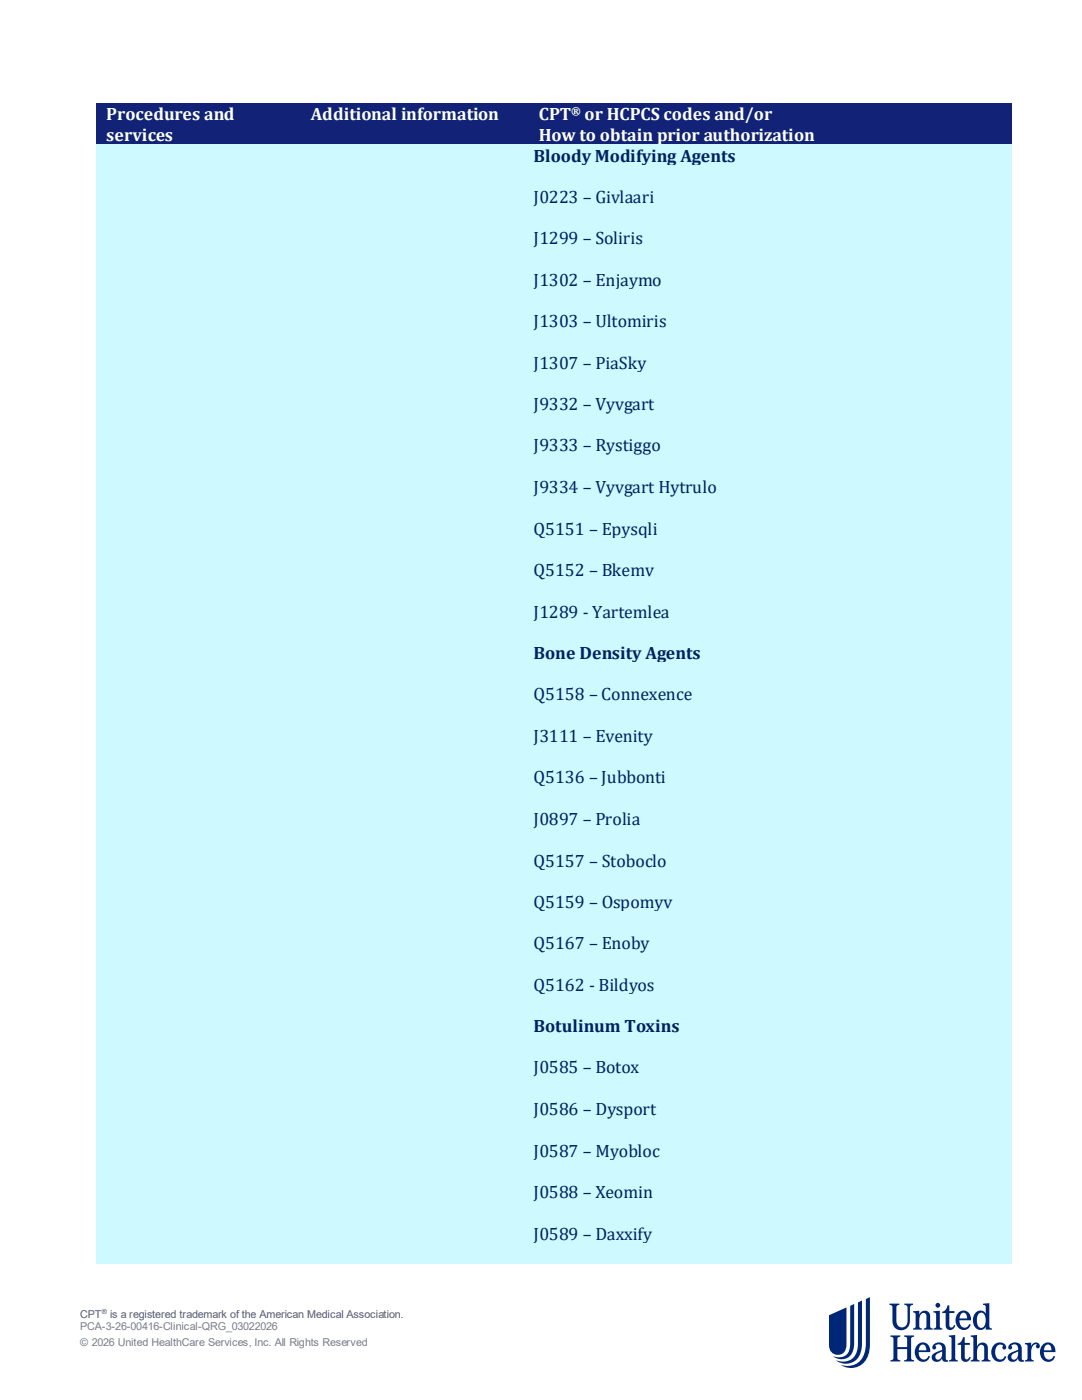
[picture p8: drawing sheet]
<svg xmlns="http://www.w3.org/2000/svg" width="216mm" height="279mm" viewBox="0 0 216 279" stroke-linecap="round" stroke-linejoin="round" font-family="sans-serif">
<g fill="#002677">
<path d="M177.5 260.2h2v.2a.49 .49 0 0 0-.6 .5v2.6a1.13 1.13 0 0 0 1.1 1.4 1.13 1.13 0 0 0 1.1-1.3v-2.6a.56 .56 0 0 0-.6-.6v-.2h1.7v.2a.56 .56 0 0 0-.6 .6v2.6a1.74 1.74 0 0 1-1.8 1.9 1.74 1.74 0 0 1-1.7-1.8v-2.8a.49 .49 0 0 0-.6-.5z"/>
<path d="M177.7 266.5h2v.3a.49 .49 0 0 0-.6 .4v1.6h1.9v-1.6a.48 .48 0 0 0-.6-.4v-.3h2v.3a.49 .49 0 0 0-.6 .4v3.8a.49 .49 0 0 0 .6 .5v.2h-2v-.2a.48 .48 0 0 0 .6-.5v-1.8h-1.9v1.8a.49 .49 0 0 0 .6 .5v.2h-2v-.2a.49 .49 0 0 0 .6-.5v-3.8a.49 .49 0 0 0-.6-.4z"/>
<path d="M182.2 261.7l1.2-.1v.8a1.1 1.1 0 0 1 1.2-.8 1.1 1.1 0 0 1 1 1v2.1a.42 .42 0 0 0 .5 .4v.3h-1.8v-.3a.42 .42 0 0 0 .6-.4v-2a.63 .63 0 0 0-.6-.7 .63 .63 0 0 0-.7 .6l-.2 .8v1.3l.2 .4h.3v.3h-1.7v-.3a.42 .42 0 0 0 .5-.4v-2.3l-.2-.4-.3-.1z"/>
<path d="M189.1 260.5h.3v1.2h1v.3h-1v2.4l.2 .5a.52 .52 0 0 0 .8-.5l.2 .1a.97 .97 0 0 1-.9 .9 .97 .97 0 0 1-1-.9v-2.5h-.7v-.2a1.31 1.31 0 0 0 1.1-1.3z"/>
<path d="M186.2 261.7l1.3-.1v3.1a.42 .42 0 0 0 .5 .4v.3h-1.7v-.3a.42 .42 0 0 0 .5-.4l-.1-2.6-.5-.2z"/>
<path d="M204.5 268l1.3-.1v.8a.85 .85 0 0 1 .9-.8 .85 .85 0 0 1 .7 1 .39 .39 0 0 1-.6 .1 .39 .39 0 0 1 .1-.6 .82 .82 0 0 0-1.1 .9v1.7l.1 .4 .4 .1v.2h-1.8v-.2l.3-.1 .2-.4v-2.3l-.1-.4h-.4z"/>
<path d="M192.1 266.9h.4v1.1h1v.4h-1v2.4l.2 .4a.52 .52 0 0 0 .7-.4l.3 .1a.97 .97 0 0 1-1 .9 .97 .97 0 0 1-.9-.9v-2.5h-.7v-.3a1.31 1.31 0 0 0 1-1.2z"/>
<path d="M198.3 268.5a1.4 1.4 0 0 1 1.3-.6 1.4 1.4 0 0 1 1.2 1 .4 .4 0 0 1-.6 .4 .4 .4 0 0 1 0-.7 .93 .93 0 0 0-1.1-.2 .93 .93 0 0 0-.5 .9 1.34 1.34 0 0 0 1.3 2l.6-.7 .3 .1a1.52 1.52 0 0 1-1.6 1.1 1.52 1.52 0 0 1-1.4-1.5 2.22 2.22 0 0 1 .5-1.8z"/>
<path d="M189.3 266.5l1.3-.1v4.6l.2 .4 .3 .1v.2h-1.8v-.2l.4-.1 .2-.4v-3.8l-.2-.4h-.4z"/>
<path d="M193.7 266.5l1.3-.1v2.4a1.1 1.1 0 0 1 1.1-.9 1.1 1.1 0 0 1 1 1.1v2l.2 .4 .3 .1v.2h-1.7v-.2l.3-.1 .2-.4v-1.9a.64 .64 0 0 0-.6-.7 .64 .64 0 0 0-.7 .5l-.1 .9v1.2l.1 .4 .4 .1v.2h-1.8v-.2l.3-.1 .2-.4v-3.8l-.2-.4h-.3z"/>
<path d="M165.4 262.5v6a1.76 1.76 0 0 0 1.9 1.9 1.76 1.76 0 0 0 1.6-2.1v-7.4zM169.6 260.6l.8-.4v7.8a2.74 2.74 0 0 1-2.5 3.3l-.7-.1-1-.5a2.41 2.41 0 0 0 2.5-.3 2.41 2.41 0 0 0 .9-2.3zM171.2 259.9l.8-.3v8.5a3.6 3.6 0 0 1-2.6 4l-1.5-.1-1.1-.5a3.1 3.1 0 0 0 4.3-2.6zM172.8 259.3l.8-.4v9.3a4.2 4.2 0 0 1-3.1 4.7h-1.6l-1.2-.5a3.6 3.6 0 0 0 5-3.4z"/>
<path d="M191.7 262.3a.6 .6 0 0 1 1.1 0l.2 .8h-1.5zM191.1 262.1a1.94 1.94 0 0 0-.3 2.2 1.94 1.94 0 0 0 2 1.1 1.44 1.44 0 0 0 .9-1.1h-.3a.96 .96 0 0 1-1.1 .7 .96 .96 0 0 1-.8-1l-.1-.5h2.4a1.52 1.52 0 0 0-.8-1.8 1.52 1.52 0 0 0-1.9 .4z"/>
<path d="M195.3 262.2a.83 .83 0 0 1 .9-.1 .83 .83 0 0 1 .4 .9 1.5 1.5 0 0 1-.8 2 1.52 1.52 0 0 1-.8-2zM196.1 260.2v.2l.5 .2 .1 1.6a1.29 1.29 0 0 0-1.3-.6 1.29 1.29 0 0 0-1.1 .9 1.98 1.98 0 0 0 1.4 2.9 1.04 1.04 0 0 0 1-.6v.6h1.2v-.3a.42 .42 0 0 1-.5-.4v-4.6z"/>
<path d="M208.6 268.6a.6 .6 0 0 1 1 0l.2 .9h-1.5zM207.9 268.5a1.94 1.94 0 0 0-.3 2.2 1.94 1.94 0 0 0 2 1 1.44 1.44 0 0 0 .9-1l-.3-.1a.97 .97 0 0 1-1 .7 .97 .97 0 0 1-.9-1v-.5h2.3a1.52 1.52 0 0 0-.8-1.7 1.52 1.52 0 0 0-1.9 .4z"/>
<path d="M202 270.3l1.2-.6a1.32 1.32 0 0 1-.9 1.7 .59 .59 0 0 1-.5-.5 .59 .59 0 0 1 .2-.6zM201.4 268.3a.59 .59 0 0 0 0 1 .4 .4 0 0 0 .5-.2 .4 .4 0 0 0-.1-.5 .81 .81 0 0 1 1-.2 .81 .81 0 0 1 .4 1 2.96 2.96 0 0 0-2.1 1.2 1.05 1.05 0 0 0 .8 1.2 1.05 1.05 0 0 0 1.2-.7 .77 .77 0 0 0 1.2 .6v-.2l-.2-.1-.2-.3v-1.9a1.4 1.4 0 0 0-1-1.3 1.4 1.4 0 0 0-1.5 .4z"/>
<path d="M186.8 270.3l1.2-.6a1.33 1.33 0 0 1-.8 1.7 .59 .59 0 0 1-.6-.5 .59 .59 0 0 1 .2-.6zM186.3 268.3a.59 .59 0 0 0-.1 1 .4 .4 0 0 0 .6-.2 .4 .4 0 0 0-.2-.5 .81 .81 0 0 1 1-.2 .81 .81 0 0 1 .4 1 2.99 2.99 0 0 0-2 1.2 1.05 1.05 0 0 0 .7 1.2 1.05 1.05 0 0 0 1.3-.7 .78 .78 0 0 0 1.2 .6v-.2l-.3-.1-.2-.3v-1.9a1.39 1.39 0 0 0-.9-1.3 1.39 1.39 0 0 0-1.5 .4z"/>
<path d="M183.6 268.6a.6 .6 0 0 1 1 0l.2 .9h-1.5zM183 268.5a1.94 1.94 0 0 0-.3 2.2 1.94 1.94 0 0 0 1.9 1 1.45 1.45 0 0 0 1-1l-.3-.1a.97 .97 0 0 1-1.1 .7 .97 .97 0 0 1-.8-1l-.1-.5h2.3a1.52 1.52 0 0 0-.8-1.7 1.52 1.52 0 0 0-1.8 .4z"/>
<circle cx="187.1" cy="260.5" r=".48"/>
</g>
<g fill="#122377">
<path d="M19.2 20.6h41.5v8.2h-41.5z" fill-rule="evenodd"/>
<path d="M19.9 20.6h40.1v4h-40.1z" fill-rule="evenodd"/>
<path d="M19.9 24.6h40.1v4.2h-40.1z" fill-rule="evenodd"/>
<path d="M60.7 20.6h44.5v8.2h-44.5z" fill-rule="evenodd"/>
<path d="M61.5 20.6h43v4h-43z" fill-rule="evenodd"/>
<path d="M105.2 20.6h96.6v8.2h-96.6z" fill-rule="evenodd"/>
<path d="M106 20.6h95v4h-95z" fill-rule="evenodd"/>
<path d="M106 24.6h95v4.2h-95z" fill-rule="evenodd"/>
</g>
<g fill="#cdf9ff">
<path d="M19.2 28.8h41.5v223.4h-41.5z" fill-rule="evenodd"/>
<path d="M60.7 28.8h44.5v223.4h-44.5z" fill-rule="evenodd"/>
<path d="M105.2 28.8h96.6v223.4h-96.6z" fill-rule="evenodd"/>
<path d="M106 28.8h95v4.2h-95z" fill-rule="evenodd"/>
<path d="M106 33h95v4.1h-95z" fill-rule="evenodd"/>
<path d="M106 37.1h95v4.2h-95z" fill-rule="evenodd"/>
<path d="M106 41.3h95v4.1h-95z" fill-rule="evenodd"/>
<path d="M106 45.4h95v4.2h-95z" fill-rule="evenodd"/>
<path d="M106 49.6h95v4h-95z" fill-rule="evenodd"/>
<path d="M106 53.6h95v4.2h-95z" fill-rule="evenodd"/>
<path d="M106 57.8h95v4.1h-95z" fill-rule="evenodd"/>
<path d="M106 61.9h95v4.2h-95z" fill-rule="evenodd"/>
<path d="M106 66.1h95v4.2h-95z" fill-rule="evenodd"/>
<path d="M106 70.3h95v4h-95z" fill-rule="evenodd"/>
<path d="M106 74.3h95v4.2h-95z" fill-rule="evenodd"/>
<path d="M106 78.5h95v4.1h-95z" fill-rule="evenodd"/>
<path d="M106 82.6h95v4.2h-95z" fill-rule="evenodd"/>
<path d="M106 86.8h95v4h-95z" fill-rule="evenodd"/>
<path d="M106 90.8h95v4.2h-95z" fill-rule="evenodd"/>
<path d="M106 95h95v4.2h-95z" fill-rule="evenodd"/>
<path d="M106 99.2h95v4.1h-95z" fill-rule="evenodd"/>
<path d="M106 103.3h95v4.2h-95z" fill-rule="evenodd"/>
<path d="M106 107.5h95v4.1h-95z" fill-rule="evenodd"/>
<path d="M106 111.6h95v4.1h-95z" fill-rule="evenodd"/>
<path d="M106 115.7h95v4.1h-95z" fill-rule="evenodd"/>
<path d="M106 119.8h95v4.2h-95z" fill-rule="evenodd"/>
<path d="M106 124h95v4.2h-95z" fill-rule="evenodd"/>
<path d="M106 128.2h95v4.1h-95z" fill-rule="evenodd"/>
<path d="M106 132.3h95v4.2h-95z" fill-rule="evenodd"/>
<path d="M106 136.5h95v4h-95z" fill-rule="evenodd"/>
<path d="M106 140.5h95v4.2h-95z" fill-rule="evenodd"/>
<path d="M106 144.7h95v4.1h-95z" fill-rule="evenodd"/>
<path d="M106 148.8h95v4.2h-95z" fill-rule="evenodd"/>
<path d="M106 153h95v4h-95z" fill-rule="evenodd"/>
<path d="M106 157h95v4.2h-95z" fill-rule="evenodd"/>
<path d="M106 161.2h95v4.2h-95z" fill-rule="evenodd"/>
<path d="M106 165.4h95v4.1h-95z" fill-rule="evenodd"/>
<path d="M106 169.5h95v4.2h-95z" fill-rule="evenodd"/>
<path d="M106 173.7h95v4.1h-95z" fill-rule="evenodd"/>
<path d="M106 177.8h95v4.1h-95z" fill-rule="evenodd"/>
<path d="M106 181.9h95v4.1h-95z" fill-rule="evenodd"/>
<path d="M106 186h95v4.2h-95z" fill-rule="evenodd"/>
<path d="M106 190.2h95v4.2h-95z" fill-rule="evenodd"/>
<path d="M106 194.4h95v4.1h-95z" fill-rule="evenodd"/>
<path d="M106 198.5h95v4.2h-95z" fill-rule="evenodd"/>
<path d="M106 202.7h95v4h-95z" fill-rule="evenodd"/>
<path d="M106 206.7h95v4.2h-95z" fill-rule="evenodd"/>
<path d="M106 210.9h95v4.1h-95z" fill-rule="evenodd"/>
<path d="M106 215h95v4.2h-95z" fill-rule="evenodd"/>
<path d="M106 219.2h95v4.2h-95z" fill-rule="evenodd"/>
<path d="M106 223.4h95v4h-95z" fill-rule="evenodd"/>
<path d="M106 227.4h95v4.2h-95z" fill-rule="evenodd"/>
<path d="M106 231.6h95v4.1h-95z" fill-rule="evenodd"/>
<path d="M106 235.7h95v4.2h-95z" fill-rule="evenodd"/>
<path d="M106 239.9h95v4.1h-95z" fill-rule="evenodd"/>
<path d="M106 244h95v4.1h-95z" fill-rule="evenodd"/>
<path d="M106 248.1h95v4.1h-95z" fill-rule="evenodd"/>
</g>
<g font-size="3.6" fill="#fff">
<text x="21.2" y="23.9">Procedures and</text>
<text x="62" y="23.9">Additional information</text>
<text x="107.5" y="23.9">CPT</text>
<text x="116.7" y="23.9">or HCPCS codes and/or</text>
<text x="21.2" y="28.1">services</text>
<text x="107.5" y="28.1">How to obtain prior authorization</text>
</g>
<g font-size="3.6" fill="#002060">
<text x="106.5" y="32.3">Bloody Modifying Agents</text>
<text x="106.5" y="40.5">J0223 – Givlaari</text>
<text x="106.5" y="48.8">J1299 – Soliris</text>
<text x="106.5" y="57">J1302 – Enjaymo</text>
<text x="106.5" y="65.3">J1303 – Ultomiris</text>
<text x="106.5" y="73.6">J1307 – PiaSky</text>
<text x="106.5" y="81.8">J9332 – Vyvgart</text>
<text x="106.5" y="90.1">J9333 – Rystiggo</text>
<text x="106.5" y="98.5">J9334 – Vyvgart Hytrulo</text>
<text x="106.5" y="106.7">Q5151 – Epysqli</text>
<text x="106.5" y="115">Q5152 – Bkemv</text>
<text x="106.5" y="123.2">J1289 - Yartemlea</text>
<text x="106.5" y="131.5">Bone Density Agents</text>
<text x="106.5" y="139.8">Q5158 – Connexence</text>
<text x="106.5" y="148">J3111 – Evenity</text>
<text x="106.5" y="156.3">Q5136 – Jubbonti</text>
<text x="106.5" y="164.7">J0897 – Prolia</text>
<text x="106.5" y="172.9">Q5157 – Stoboclo</text>
<text x="106.5" y="181.2">Q5159 – Ospomyv</text>
<text x="106.5" y="189.4">Q5167 – Enoby</text>
<text x="106.5" y="197.7">Q5162 - Bildyos</text>
<text x="106.5" y="206">Botulinum Toxins</text>
<text x="106.5" y="214.2">J0585 – Botox</text>
<text x="106.5" y="222.6">J0586 – Dysport</text>
<text x="106.5" y="230.9">J0587 – Myobloc</text>
<text x="106.5" y="239.1">J0588 – Xeomin</text>
<text x="106.5" y="247.4">J0589 – Daxxify</text>
</g>
<text font-size="2.3" fill="#fff" x="114" y="23">®</text>
<g font-size="2.2" fill="#595959">
<text x="16" y="263">CPT</text>
<text x="22" y="263">is a registered trademark of the American Medical Association.</text>
</g>
<g font-size="2.2" fill="#808080">
<text x="16" y="265.4">PCA-3-26-00416-Clinical-QRG_03022026</text>
<text x="16" y="268.6">© 2026 United HealthCare Services, Inc. All Rights Reserved</text>
</g>
<text font-size="1.4" fill="#595959" x="20.3" y="262.3">®</text>
</svg>
